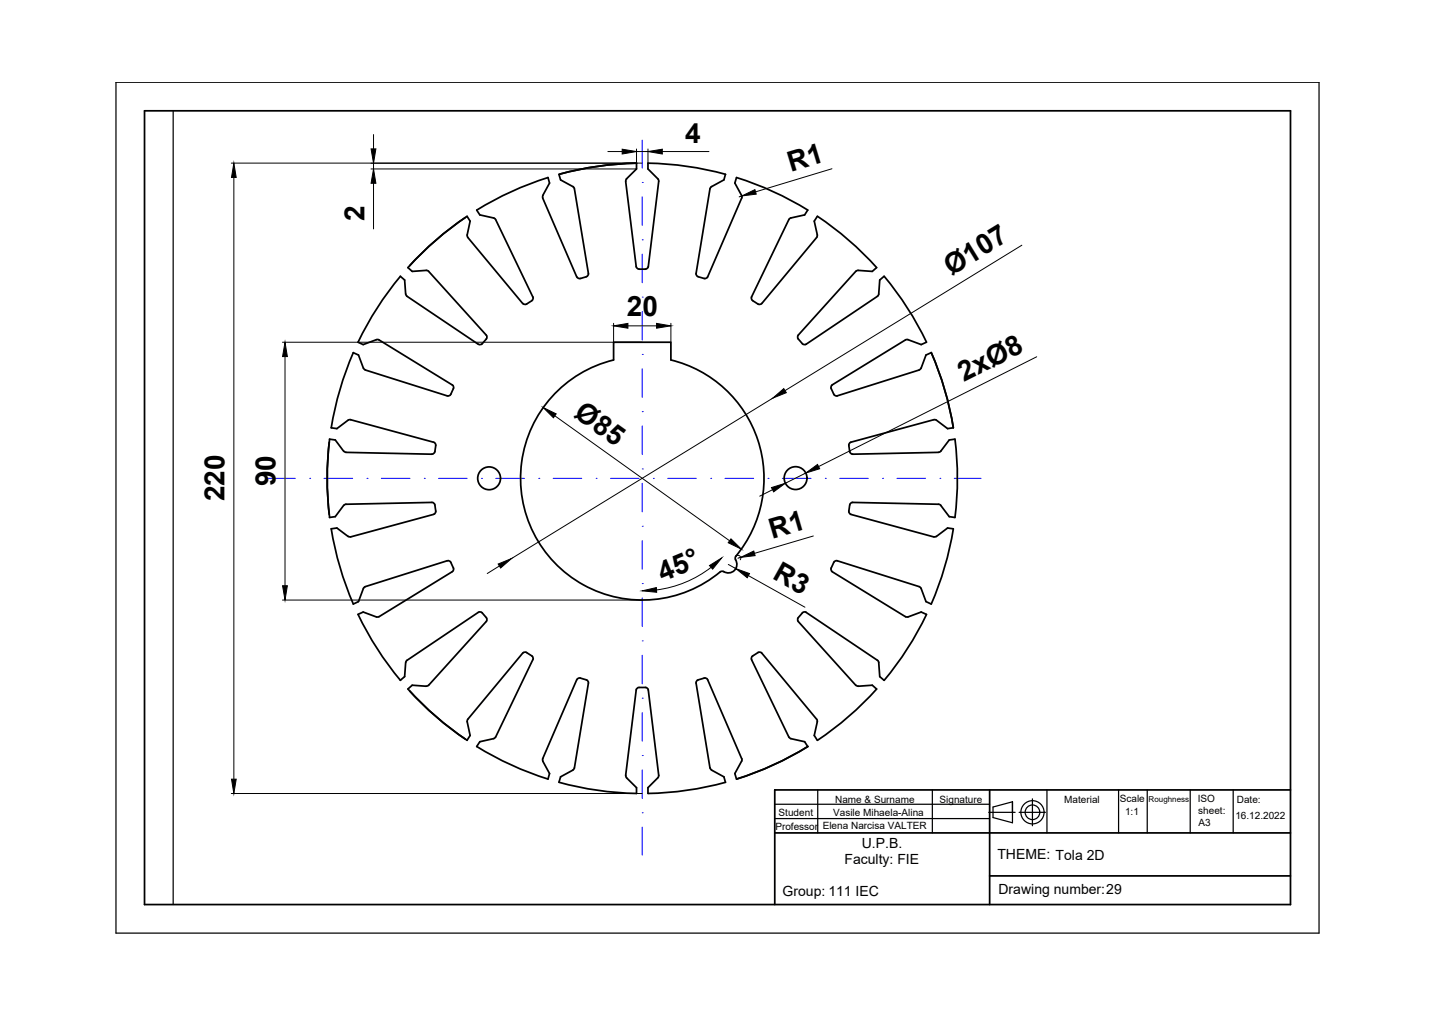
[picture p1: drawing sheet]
<svg xmlns="http://www.w3.org/2000/svg" width="297mm" height="210mm" viewBox="0 0 297 210" stroke-linecap="round" stroke-linejoin="round" font-family="sans-serif">
<!-- layer: 0 -->
<path d="M24 17h248.8v176h-248.8zM35.8 22.9v164.2M160.3 163.4h.1M160.3 169.3h44.4M160.3 166.3h44.4M169.1 163.4v8.8M192.9 163.4v8.8M216.6 163.4v8.8M231.4 163.4v8.8M237.3 163.4v8.8M246.2 163.4v8.8M255.1 163.4v8.8" fill="none" stroke="#000" stroke-width=".25"/>
<path d="M29.9 22.9h237v164.2h-237zM160.3 172.2h106.6M204.7 163.4v23.7M266.9 163.4h-106.6v23.7M204.7 181.1h62.2" fill="none" stroke="#000" stroke-width=".36"/>
<!-- layer: indicator -->
<g fill="none" stroke="#000" stroke-width=".25">
<path d="M204.5 168h5.5M209.4 165.8l-4 1.1v2.2l4 1.1v-4.4v2.2M210.8 168h5.4M213.6 165.2v5.6"/>
<circle cx="213.6" cy="168" r="2.4"/>
<circle cx="213.6" cy="168" r="1.51"/>
</g>
<!-- layer: AXIS -->
<g fill="none" stroke="#00f" stroke-width=".21">
<path d="M132.8 37.7h.1M132.8 29v5.8M132.8 49.6h.1M132.8 40.7v5.9M132.8 52.5v6M132.8 61.4h.1M132.8 73.3h.1M132.8 64.4v5.9M132.8 76.3v5.9M55.5 98.9h5.6M64.1 98.9h.1M67 98.9h5.9"/>
<path d="M75.9 98.9h.1M78.9 98.9h5.9M87.8 98.9h.1M90.7 98.9h5.9M99.6 98.9h.1M102.6 98.9h5.9M111.4 98.9h.1M114.4 98.9h5.9M123.3 98.9h.1M126.3 98.9h5.9M132.8 85.1h.1M132.8 97h.1"/>
<path d="M132.8 88.1v5.9M132.8 99.9v6M135.2 98.9h.1M138.1 98.9h5.9M147 98.9h.1M150 98.9h5.9M158.9 98.9h.1M161.8 98.9h6M170.7 98.9h.1M173.7 98.9h5.9M182.6 98.9h.1M185.5 98.9h6"/>
<path d="M194.4 98.9h.1M197.4 98.9h5.5M132.8 108.8h.1M132.8 111.8v5.9M132.8 120.7h.1M132.8 132.5h.1M132.8 123.6v6M132.8 135.5v5.9M132.8 144.4h.1M132.8 156.2h.1M132.8 147.4v5.9M132.8 159.2v5.9"/>
<path d="M132.8 168.1h.1M132.8 171v5.8"/>
</g>
<!-- layer: VISIBLE -->
<g fill="none" stroke="#000" stroke-width=".36">
<path d="M118.8 39l2.9 17.6-.2 .5-.2 .1M131.7 33.8v1.1l-2.1 2.1-.2 .5 2.2 17.7M131.7 33.7a65.2 65.2 0 0 0-15.9 2.3M131.7 33.7a65.2 65.2 0 0 0-16.1 2.3l.4 1.2 2.5 1.4 .3 .4M146.9 39l-2.9 17.6 .2 .5 .2 .1M146.9 39l.3-.4 2.5-1.4 .4-1.2a65.2 65.2 0 0 0-16.1-2.3v1.2l2.1 2.1 .2 .5-2.2 17.7M82.8 57.1l.9 .8 .2 2.9 .3 .5 14.7 9.9M82.8 57.1a65.2 65.2 0 0 0-8.7 13.7M96.3 44.9a65.2 65.2 0 0 0-11.6 10.1M96.6 44.7l.6 1-.6 2.9 .2 .5 11.4 13.7a1.22 1.22 0 0 0 1.6-.4l.2-.2M96.6 44.7a65.2 65.2 0 0 0-12.2 10.6l.9 .8 2.9-.2 .5 .2 11.9 13.2 .1 .5-.1 .3M112.3 40.4l1.4-2.5-.3-1.2a65.2 65.2 0 0 0-14.8 6.7l.7 1 2.8 .7 .4 .3 7.7 16"/>
<path d="M112.3 40.4v.5l7 16.4M121.3 57.2l-.9 .3a.72 .72 0 0 1-1.1-.2M131.6 55.1l.1 .3 .5 .2M134.1 55.1a1.21 1.21 0 0 1-1.6 .6h-.3M144.4 57.2l1 .3a.7 .7 0 0 0 1-.2M153.4 40.4l-1.4-2.5 .4-1.2a65.2 65.2 0 0 1 14.7 6.7l-.7 1-2.8 .7M153.4 40.4v.5l-7 16.4M169.1 44.7l-.7 1 .7 2.9-.2 .5-11.3 13.7a1.22 1.22 0 0 1-1.6-.4 .72 .72 0 0 1-.5-1l7.7-16 .4-.3M169.1 44.7a65.2 65.2 0 0 1 12.2 10.6M177 56.1l-11.9 13.2-.1 .3 .1 .5M181.3 55.3l-.9 .8-2.9-.2-.5 .2M182.9 57.1l-.9 .8-.2 2.9-.3 .5-14.8 9.9"/>
<path d="M182.9 57.1a65.2 65.2 0 0 1 8.7 13.7M74 70.8l1.1 .5 2.8-1.1 .5 .1 15.2 9.3a1.24 1.24 0 0 1-.2 1.6 .7 .7 0 0 1-.9 .7l-16.9-5.4M75.2 76.2l-1-2.8-1.1-.5a65.2 65.2 0 0 0-4.6 15.6l1.2 .1 2.3-1.7 .5-.1M75.2 76.1l.4 .4M99.7 71.1l-.5 .2-.2-.1M100.6 70.1l-.9 1M110.2 61.4v.6l-.2 .2M126.9 74.4v-3.6h11.9v3.6M138.8 74.4a25.2 25.2 0 0 1 13.3 40.9v.2a1.87 1.87 0 0 1-.2 2.5 1.87 1.87 0 0 1-2.4 .1h-.3a25.2 25.2 0 0 1-38.8-7.7 25.2 25.2 0 0 1 16.5-36M165.1 70.1l.9 1M166 71.1l.5 .2 .3-.1M190.5 76.1l-.4 .4"/>
<path d="M190.5 76.2l1-2.8 1.1-.5a65.2 65.2 0 0 1 4.6 15.6l-1.2 .1-2.3-1.7-.5-.1M191.6 70.8l-1.1 .5-2.7-1.1-.5 .1-15.1 9.3a1.24 1.24 0 0 0 .1 1.6 .7 .7 0 0 0 .9 .7l16.9-5.4M68.1 91.5a65.2 65.2 0 0 0 0 14.9M71.1 93.3l-1.8-2.3-1.1-.2a65.2 65.2 0 0 0 0 16.2l1.1-.2 1.8-2.3 .5-.2 17.7-.4M71.1 93.3l.5 .2 17.7 .4M72.5 86.8l17.2 4.7M89.7 91.5a1.24 1.24 0 0 1 .3 1.6v.3M89.9 93.4l-.3 .4-.2 .1M175.6 92.1l.1 1a.71 .71 0 0 0 .7 .8M176 91.5l-.2 .1-.2 .5M193.2 86.8l-17.2 4.7M194.6 93.3l-.5 .2-17.8 .4"/>
<path d="M197.5 90.8l-1.2 .2-1.7 2.3M197.5 90.8a65.2 65.2 0 0 1 0 16.2M72.5 111l-.5-.1-2.3-1.7-1.2 .2a65.2 65.2 0 0 0 4.6 15.5M89.4 103.9l.2 .1 .3 .4M89.7 106.4l-17.2 4.6M90 104.4l.1 1a.7 .7 0 0 1-.4 1M92.5 116l-16.9 5.3-.4 .4-1 2.7-1.1 .5M92.5 116a1.24 1.24 0 0 1 1.2 1.2l.1 .3M93.8 117.5v.5l-.3 .2-15.1 9.3-.5 .1-2.8-1-1 .5a65.2 65.2 0 0 0 8.7 13.6M171.9 117.5v.2l.2 .5 15.2 9.3 .5 .1 2.7-1 1.1 .5a65.2 65.2 0 0 1-8.7 13.6M173.2 116l16.9 5.3 .4 .4 1 2.7 1.1 .5M173.2 116a1.24 1.24 0 0 0-1.1 1.2l-.2 .3"/>
<path d="M175.6 105.7l.2 .5 .2 .2M176 106.4l17.2 4.6M176.3 103.9l17.8 .4 .5 .2 1.7 2.3 1.2 .2M176.4 103.9a1.27 1.27 0 0 0-.8 1.5v.3M193.2 111l.5-.1 2.3-1.7 1.2 .2a65.2 65.2 0 0 1-4.6 15.5M98.9 126.6l-14.7 10-.3 .4-.2 2.9-.9 .8M99 126.6a1.27 1.27 0 0 1 1.4 .9 .7 .7 0 0 1 .2 1l-11.9 13.2M108.9 134.9l-.2-.1-.5 .3-11.4 13.7M108.9 134.9l1.1 .8M110 135.7l.2 .2v.5M110.2 136.4l-7.7 16M156.8 134.9l-.8 .6a.69 .69 0 0 0-.5 .9l7.7 16"/>
<path d="M156.8 134.9l.3-.1 .5 .3 11.3 13.7M166 126.7l-.7 .8a.7 .7 0 0 0-.2 1l11.9 13.2M166.7 126.6l14.8 10 .3 .4 .2 2.9 .9 .8M166.8 126.6l-.3-.1-.5 .2M84.7 142.9a65.2 65.2 0 0 0 11.6 10M88.7 141.7l-.5 .2-2.9-.2-.9 .8a65.2 65.2 0 0 0 12.2 10.6M96.8 148.8l-.2 .4 .6 2.9-.6 1M102.5 152.4l-.4 .4-2.8 .6-.7 1a65.2 65.2 0 0 0 14.8 6.7l.3-1.1-1.4-2.6M118.5 159.3l-2.5 1.3-.4 1.2a65.2 65.2 0 0 0 16.1 2.3v-1.2l-2.1-2.1-.2-.5M118.8 158.8l-.3 .4M119.3 140.6l-7 16.3v.5M119.3 140.6a1.27 1.27 0 0 1 1.7-.1l.3 .1"/>
<path d="M121.3 140.6l.2 .1 .2 .6-2.9 17.5M132.2 142.2l-.5 .2-.1 .3-2.2 17.7M132.2 142.2h1a.69 .69 0 0 1 .9 .5l2.2 17.7M146.4 140.6a1.24 1.24 0 0 0-1.7-.1 .7 .7 0 0 0-.7 .8l2.9 17.5 .3 .4M146.4 140.6l7 16.3v.5M147.2 159.3l2.5 1.3 .4 1.2a65.2 65.2 0 0 1-16.1 2.3v-1.2l2.1-2.1 .2-.5M163.2 152.4l.4 .3M163.6 152.8l2.8 .6 .7 1a65.2 65.2 0 0 1-14.7 6.7l-.4-1.1 1.4-2.6M167.1 154.4a65.2 65.2 0 0 1-14.7 6.7M168.9 148.8l.2 .4-.7 2.9 .7 1M177 141.7l.5 .2 2.9-.2 .9 .8M181.3 142.5a65.2 65.2 0 0 1-12.2 10.6"/>
<circle cx="101.2" cy="98.9" r="2.36"/>
<circle cx="164.6" cy="98.9" r="2.36"/>
</g>
<!-- layer: DIMENSION -->
<g fill="none" stroke="#000" stroke-width=".21">
<path d="M47.8 33.7h85M48.4 36.7v124.4M76.7 34.9h55M77.3 27.8v3M77.3 33.8v1.1M77.3 37.9v9.4M125.7 31.3h3M131.7 30.8v3h-55M131.7 31.3h2.3M134 30.8v3M137 31.3h9.6M172.1 34.9l-15.8 4.8"/>
<path d="M153.4 40.5l-.5 .2M211.4 50.7l-49 30.1M58.4 70.8h74.4M59 73.7v47.4M126.9 66.9v3.9M129.9 67.4h5.9M138.8 66.9v3.9M214.4 73.8l-45.1 22.7M114.8 86l36.1 25.8M159.9 82.3l-54.1 33.2M166.7 97.8l-4.3 2.1M103.3 117l-2.5 1.6"/>
<path d="M147.1 117.3a23.3 23.3 0 0 1-11.3 4.7M150.7 116.7l1.5 .9M152.2 115.1a.58 .58 0 0 1 .8-.1 .58 .58 0 0 1 .1 .8M153.2 115.3l-.6 .1M154.8 119l11.7 6.6M159.8 101.3l-2.7 1.3M168.2 110.8l-12.2 3.6M58.4 124.1h74.4M47.8 164.1h85"/>
</g>
<g fill="#000" stroke="#000" stroke-width=".21">
<path d="M48.4 33.7l.5 3h-1zM76.8 30.8h1l-.5 3zM77.3 34.9l.5 3h-1zM128.7 30.9l3 .4-3 .5zM134 31.3l3-.4v.9zM153.4 40.5l2.8-1.3 .2 .9zM59 70.8l.4 2.9h-1zM126.9 67.4l3-.5v1zM135.8 66.9l3 .5-3 .5zM112.4 84.3l2.6 1.3-.5 .8zM159.9 82.3l2.2-1.9 .6 .8zM166.7 97.8l2.4-1.8 .5 .9z"/>
<path d="M103 116.6l2.8-1.1-2.2 2zM146.8 117l2.5-1.6-1.9 2.3zM151.2 111.4l2.1 2.2-2.7-1.4zM152.2 117.6l2.8 1-.4 .9zM153.2 115.3l2.7-1.3 .3 .9zM159.6 100.8l2.8-.9-2.4 1.8zM58.4 121.1h1l-.4 3zM132.8 122.2l3-.7v1zM47.9 161.1h1l-.5 3z"/>
</g>
<g font-size="5.8">
<text x="141.7" y="29.5">4</text>
<text x="163.6" y="35.5" transform="rotate(-17 163.6 35.5)">R1</text>
<text x="75.4" y="45.6" transform="rotate(-90 75.4 45.6)">2</text>
<text x="196.8" y="57.1" transform="rotate(-32 196.8 57.1)">Ø107</text>
<text x="129.7" y="65.4">20</text>
<text x="199.4" y="78.9" transform="rotate(-27 199.4 78.9)">2xØ8</text>
<text x="118.5" y="86" transform="rotate(36 118.5 86)">Ø85</text>
<text x="57" y="100.6" transform="rotate(-90 57 100.6)">90</text>
<text x="46.4" y="103.7" transform="rotate(-90 46.4 103.7)">220</text>
<text x="159.8" y="111.4" transform="rotate(-16 159.8 111.4)">R1</text>
<text x="159.6" y="119.5" transform="rotate(29 159.6 119.5)">R3</text>
<text x="137" y="120.3" transform="rotate(-22 137 120.3)">45°</text>
</g>
<g font-size="2.9">
<text x="174.7" y="178.7">Faculty: FIE</text>
<text x="178.3" y="175.3">U.P.B.</text>
<text x="206.3" y="177.7">THEME: Tola 2D</text>
<text x="161.9" y="185.3">Group: 111 IEC</text>
<text x="206.6" y="184.8">Drawing number:29</text>
</g>
<g font-size="2.1">
<text x="172.7" y="166.1">Name &amp; Surname</text>
<text x="194.4" y="166.1">Signature</text>
<text x="220.1" y="166">Material</text>
<text x="231.6" y="165.9">Scale</text>
<text x="247.7" y="165.8">ISO</text>
<text x="255.8" y="166">Date:</text>
<text x="160.4" y="171.6">Professor</text>
<text x="161.1" y="168.8">Student</text>
<text x="170.2" y="171.5">Elena Narcisa VALTER</text>
<text x="172.3" y="168.8">Vasile Mihaela-Alina</text>
<text x="232.7" y="168.6">1:1</text>
<text x="247.9" y="168.3">sheet:</text>
<text x="247.9" y="170.8">A3</text>
<text x="255.5" y="169.4">16.12.2022</text>
</g>
<text font-size="1.7" x="237.6" y="165.8">Roughness</text>
</svg>
